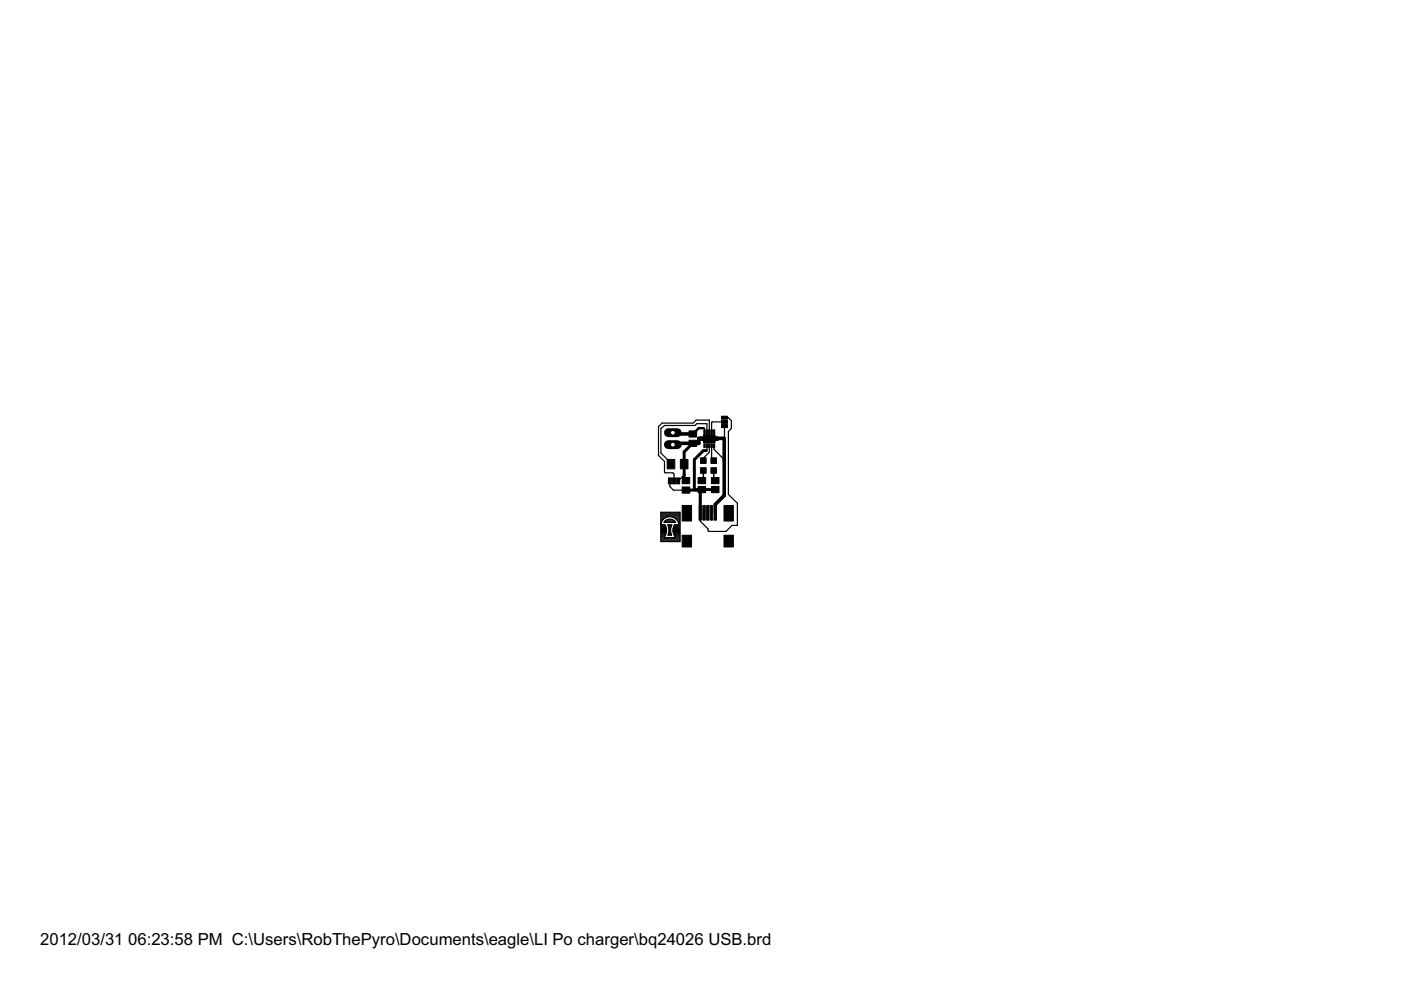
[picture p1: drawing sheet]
<svg xmlns="http://www.w3.org/2000/svg" width="297mm" height="210mm" viewBox="0 0 297 210" stroke-linecap="round" stroke-linejoin="round" font-family="sans-serif">
<g fill="#000" stroke="#000" stroke-width=".21">
<path d="M141.5 97.4h1.6v2h-1.6zM144.3 97.4h1.6v2h-1.6zM146.1 91.4h1.6v1.3h-1.6zM146.1 93.3h1.6v1.4h-1.6zM148.5 97.1h1.2v1.2h-1.2zM148.5 99.2h1.2v1.2h-1.2zM149.2 92.2h2.4v1.6h-2.4zM150.7 97.1h1.2v1.2h-1.2zM150.7 99.2h1.2v1.2h-1.2zM153 88.2h1.2v.7h-1.2zM153 89.1h1.2v.7h-1.2zM153 90h1.2v.7h-1.2z"/>
<path d="M141.7 101.3h.6v1.3h-.6zM142.6 101.3h.6v1.3h-.6zM143.5 101.3h.6v1.3h-.6zM144.6 113.5h2v2.5h-2zM144.6 107.2h2v3.3h-2zM144.6 103.3h1.6v1.3h-1.6zM144.6 101.2h1.6v1.4h-1.6zM148 101.2h1.6v1.4h-1.6zM148 103.1h1.6v1.4h-1.6zM148.2 107.2h.5v3.1h-.5zM149 107.2h.5v3.1h-.5zM149.8 107.2h.5v3.1h-.5z"/>
<path d="M150.6 107.2h.5v3.1h-.5zM150.8 101.2h1.6v1.4h-1.6zM150.8 103.1h1.6v1.4h-1.6zM151.4 107.2h.5v3.1h-.5zM153.5 113.5h2v2.5h-2zM153.5 107.2h2v3.3h-2z"/>
</g>
<g fill="#000" stroke="#000" stroke-width=".21">
<path d="M149.2 94.1h.3l-.1 .8-.2-.1z" fill-rule="evenodd"/>
<path d="M149.2 91.1l.3 .1-.1 .8-.2-.1z" fill-rule="evenodd"/>
<path d="M149.8 94.1h.2v.8l-.3-.1z" fill-rule="evenodd"/>
<path d="M149.8 91.1l.2 .1v.8l-.3-.1z" fill-rule="evenodd"/>
<path d="M150.3 94.1h.2v.8l-.3-.1z" fill-rule="evenodd"/>
<path d="M150.3 91.1l.2 .1v.8l-.3-.1z" fill-rule="evenodd"/>
<path d="M150.7 94.1h.3v.8l-.3-.1z" fill-rule="evenodd"/>
<path d="M150.7 91.1l.3 .1v.8l-.3-.1z" fill-rule="evenodd"/>
<path d="M151.3 94.1h.2v.8l-.3-.1z" fill-rule="evenodd"/>
<path d="M151.3 91.1l.2 .1v.8l-.3-.1z" fill-rule="evenodd"/>
</g>
<g fill="none" stroke="#000" stroke-width=".21">
<path d="M148.5 93.2h3.7v.1l-3.7 .1zM148.5 93.3h3.7M148.5 92.8h3.7M148.5 92.7h3.7M149.2 93.2v-.4h-.7v-.2h3.7v.2h-.7v.4M149.2 92.6v-.4h2.3v.4M149.2 93.4v.4h2.3v-.4M149.2 93.7h2.3M149.2 93.6h2.3M149.2 93.5h2.3M149.2 93.4h2.3M149.2 93.1h2.3"/>
<path d="M149.2 93h2.3M149.2 92.9h2.3M149.2 92.6h2.3M149.2 92.5h2.3M149.2 92.4h2.3M149.2 92.3h2.3"/>
</g>
<path d="M146.8 94l-1.7 1.8v5.6l.3 .5M149.8 95.5h-.7l-1.9 2v6.3h4.4M145.4 103.9l3.4-.1-.3 .3v3M153.5 105.1l-1.8 1.9v1.7" fill="none" stroke="#000" stroke-width=".63"/>
<path d="M142.7 94.3l-.5-.3h6v-1.1h5.3v12.2l-1.9 1.9M142.7 91.7l-.5 .3h4.7" fill="none" stroke="#000" stroke-width=".76"/>
<g fill="none" stroke="#000" stroke-width=".25">
<path d="M146.8 94l-1.7 1.8v2.5M149.4 91.5v-.7h-1.2l-1.3 1.3M149.9 94.5v.9l-.1 .1M149.9 91.5v-1.7h-2.2l-.4 .4h-6.4l-.8 .6v5.3l2.2 2.1v.3M150.4 91.5v-2.4h-2.8l-.6 .6h-6.6l-.8 .8v6.1l1.3 1.2v2.3l.1 .1h1.7l.2 .3v1.5M150.4 94.5v1.4l-1.3 1.2M150.9 94.5v2.8M151.4 94.5v.8l2.1 2.2M153.6 90.3l-.1 2.6M153.6 88.6h.8l.7 .6v1.6l-.7 .7v13.3l1.9 1.9v4.7h-1.1l-1.3 1.3h-3.6l-.2-.5-1.6-1.7-.1-6.3M153.6 89.5h-2.6l-.1 .1v1.9M140.1 111v-2.4h4.1v6.2h-4.1v-3.7l.3 .2h.6a2.1 2.1 0 0 1 .1 2.1"/>
<path d="M140.1 112.7h1.2M140.1 114h.9M140.1 114.7h4.1M140.1 114.5h4.1M140.1 114.3h4.1M140.1 113.8h.8M140.1 113.6h.9M140.1 113.4h1M140.1 113.2h1.1M140.1 112.9h1.1M140.1 112.5h1.2M140.1 112.3h1.2"/>
<path d="M140.1 112h1.2M140.1 111.8h1.1M140.1 111.6h1M140.1 111.4h1M140.1 111.1h.1M140.1 110.9h.1M140.1 110.7h.1M140.1 110.5h.2M140.1 110.3h.4M140.1 109.8h.9M140.1 109.6h1.5M140.1 109.4h4.1"/>
<path d="M140.1 109.2h4.1M140.1 108.9h4.1M140.1 108.7h4.1M140.2 110.6h.1M140.2 110.6l-.1 .4M140.7 110h.1M140.7 110l-.5 .6M140.7 110h-.6M140.8 110.7h2.4M140.9 113.7v.1M140.9 113.8v.2M140.9 114h.1"/>
<path d="M140.9 114l.2 .1M140.9 113.7h.1M141 110.5h2M141 110.4a1.48 1.48 0 0 1 2.3 .4h-2.5zM141.1 114.1h.1M141.1 113.4l-.2 .3M141.3 109.6h.1M141.3 109.6l-.6 .4M141.3 110.3h1.4M141.4 114h1.3M141.6 111.3h.8l-.2 .7v.8l.2 .7h-.8l.2-.7v-.8zM141.6 111.4h.8"/>
<path d="M141.7 113.4h.6M141.7 111.6h.6M141.7 113.2h.6M141.8 111.8h.4M141.8 112.9h.4M141.8 112.7h.4M141.8 112.5h.4M141.8 112.3h.4M141.8 112h.4M142 102v1.2l.8 .7h2.6M142 109.5l.7 .1M142 109.5h.1"/>
<path d="M142 109.5l-.7 .1M142.5 109.6h1.7M142.7 112.7h1.5M142.7 112.5h1.5M142.7 112.3h1.5M142.7 109.6l.7 .4M142.7 109.6h.1M142.7 112h1.5M142.8 114l-1.7 .1M142.8 114v.1M142.8 114l.2 .1M142.8 112.9h1.4"/>
<path d="M142.8 111.8h1.4M142.9 113.2h1.3M142.9 111.6h1.3M142.9 113.4l.2 .2M142.9 113.4h1.3M143 114.1h.1M143 111.4h1.2M143 109.8h1.2M143.1 113.6h.1M143.1 113.6l.1 .1M143.1 113.6h1.1M143.1 114h.1"/>
<path d="M143.2 113.9l-.2 .2M143.2 113.7v.1M143.2 113.8v.1M143.2 113.8h1M143.4 110l.4 .6M143.4 110h.1M143.4 110h.8M143.5 110.3h.7M143.7 110.5h.5M143.8 110.6l.1 .4M143.8 110.6h.1M143.8 110.7h.4"/>
<path d="M143.9 111.1h.3M143.9 111l-.1 .2-.8 .1a2.02 2.02 0 0 0-.1 2.1M143.9 110.9h.3M144.2 114l-1.2 .1M145.1 100.7l-1.3 1.3"/>
</g>
<path d="M149.1 99.8v1.8l-.3 .3M149.1 97.1v.6M150.9 97.2l.4 .5M151.3 99.8v1.8l.3 .3" fill="none" stroke="#000" stroke-width=".32"/>
<path d="M149.1 90.8h-1l-1.2 1.2" fill="none" stroke="#000" stroke-width=".51"/>
<path d="M145.4 103.9h3.1v3.2" fill="none" stroke="#000" stroke-width=".42"/>
<path d="M141.7 94.3h1.9" fill="none" stroke="#000" stroke-width="1.9"/>
<circle cx="142.7" cy="94.3" r=".51" fill="#fff" stroke="#000" stroke-width=".21"/>
<path d="M141.7 91.7h1.9" fill="none" stroke="#000" stroke-width="1.9"/>
<circle cx="142.7" cy="91.7" r=".51" fill="#fff" stroke="#000" stroke-width=".21"/>
<g font-size="4">
<text x="8.5" y="200.4">2012/03/31</text>
<text x="27.2" y="200.4">06:23:58 PM C:\Users\RobThePyro\Documents\eagle\LI Po charger\bq24026 USB.brd</text>
</g>
</svg>
